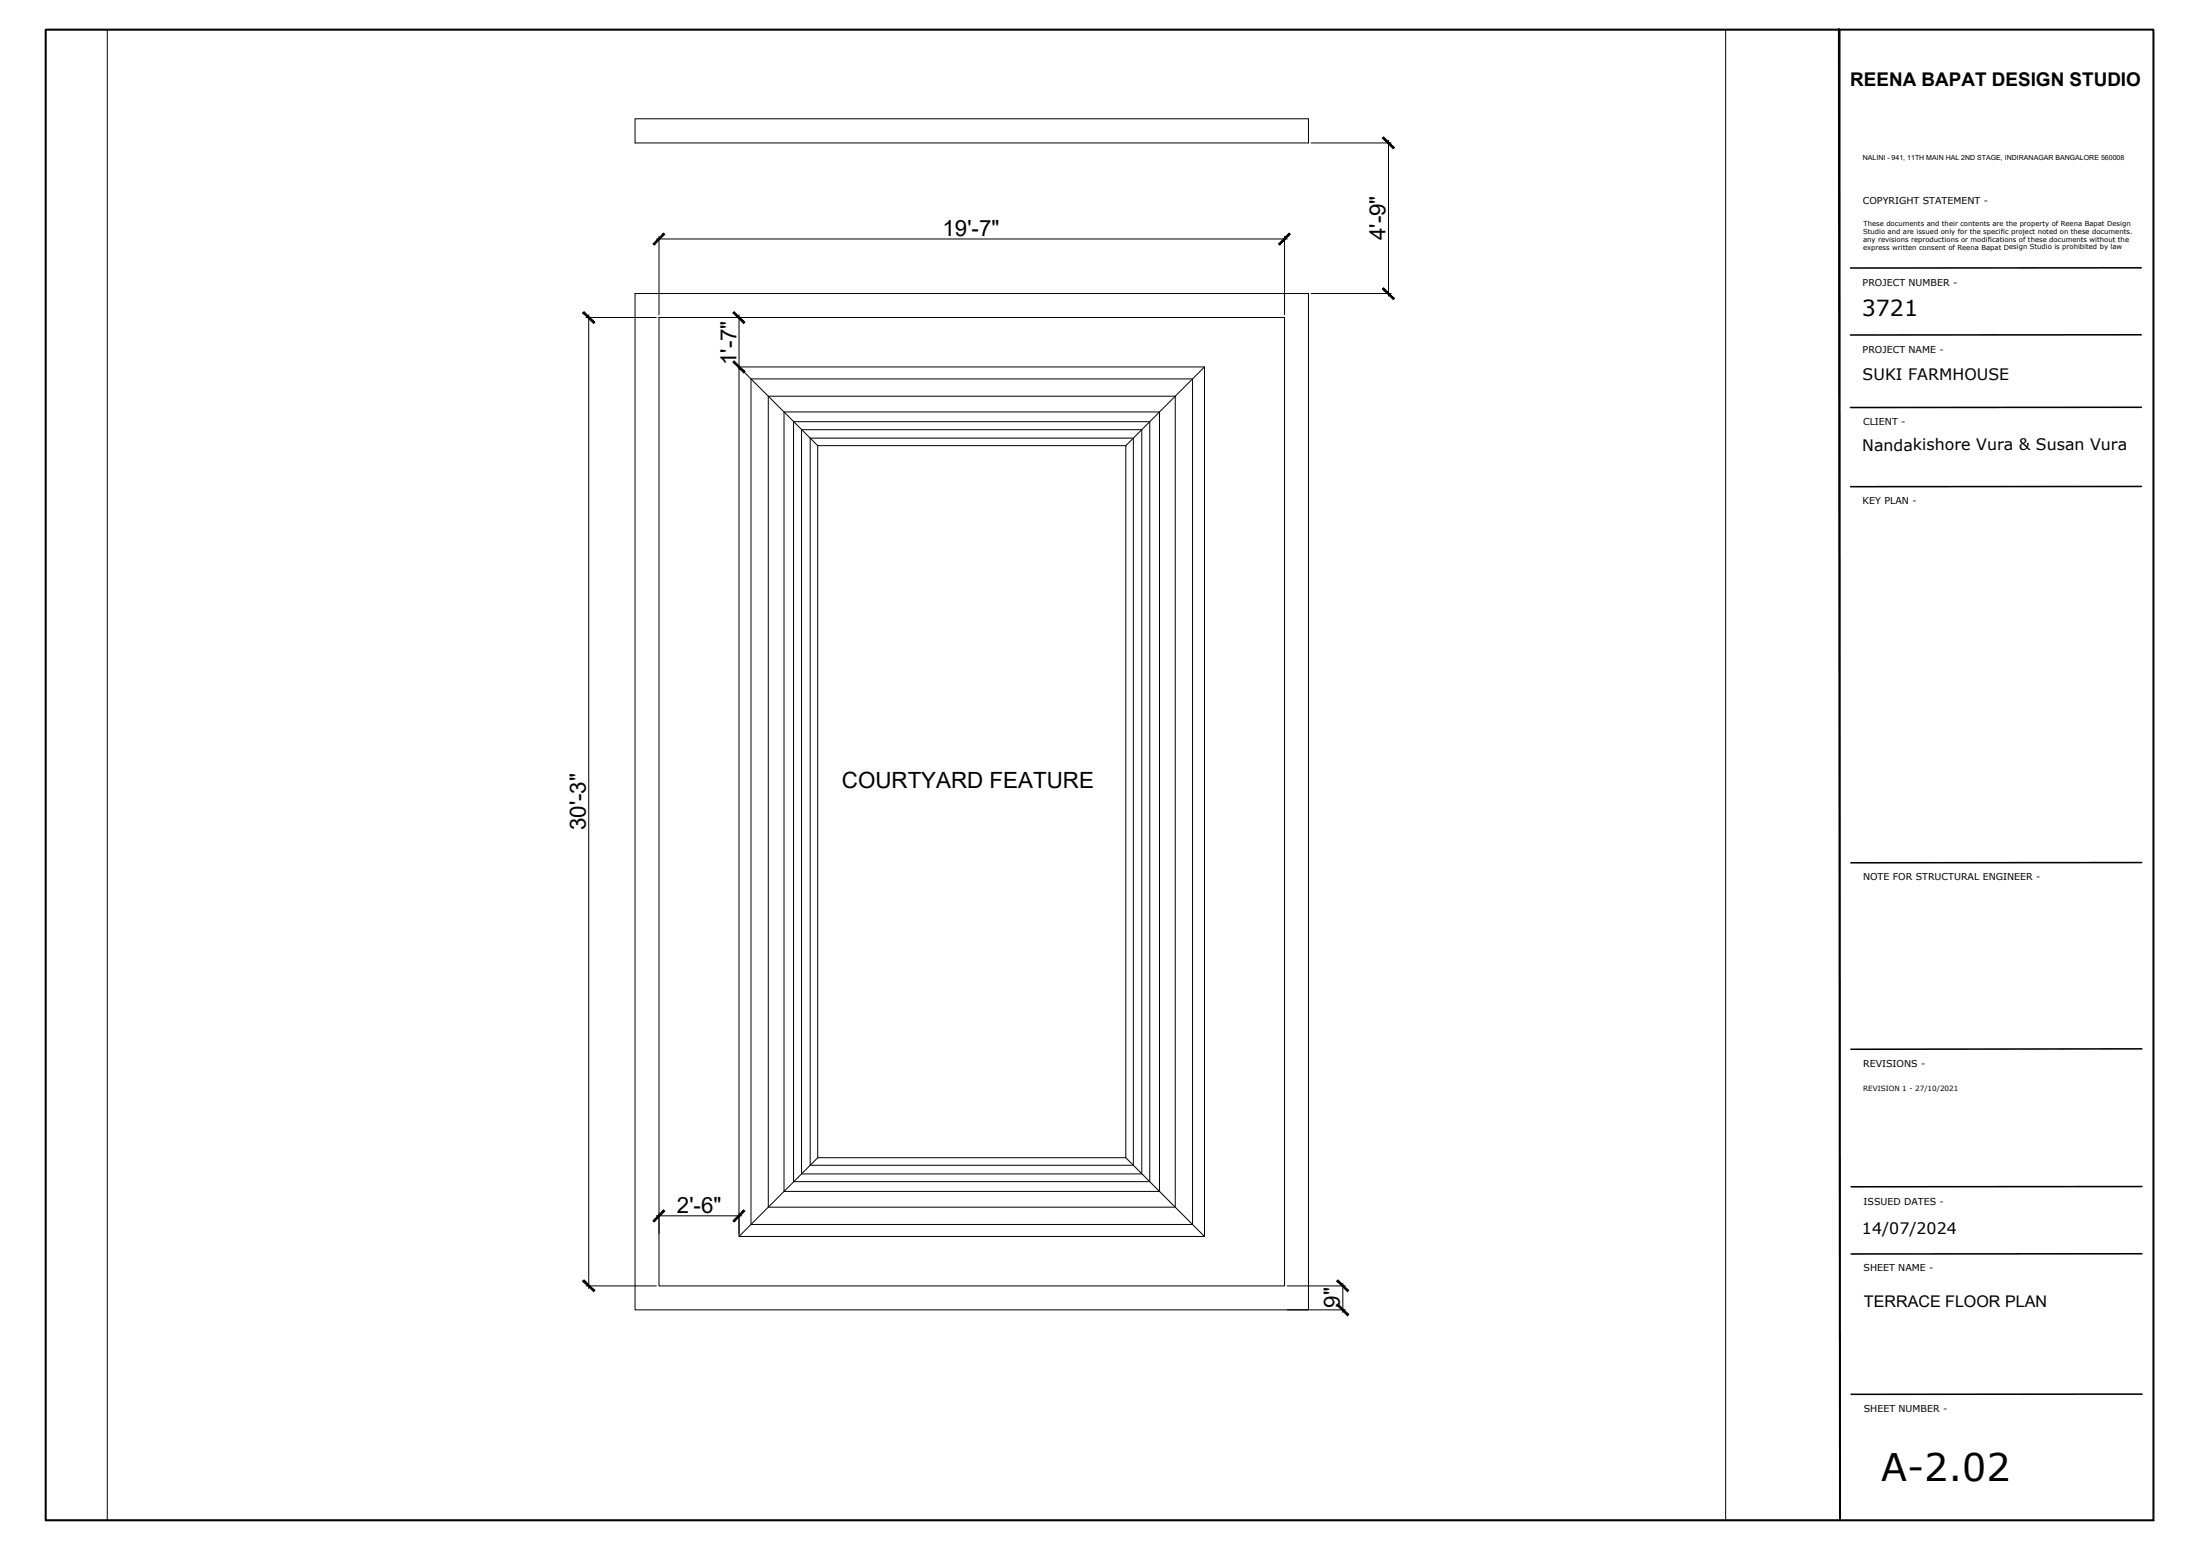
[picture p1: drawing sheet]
<svg xmlns="http://www.w3.org/2000/svg" width="420mm" height="297mm" viewBox="0 0 420 297" stroke-linecap="round" stroke-linejoin="round" font-family="sans-serif">
<!-- layer: A-FLOR-09 -->
<path d="M141.1 70l15.1 15.1M143.4 72.3h84.4v161.5h-84.4zM146.7 75.6h77.8v154.8h-77.8zM149.7 78.6h71.7v148.8h-71.7zM230 70l-15 15.1M151.6 80.5h68v145.1h-68zM153.1 82h65v142.1h-65zM154.7 83.6h61.8v138.8h-61.8zM156.2 85.1h58.8v135.9h-58.8zM156.2 221l-15.1 15M215 221l15 15" fill="none" stroke="#000" stroke-width=".19"/>
<!-- layer: A-WALL -02 -->
<path d="M121.3 22.7h128.6v4.6h-128.6zM121.3 56h128.6v194h-128.6zM125.9 60.6h119.4v184.9h-119.4zM141.1 70h88.9v166h-88.9z" fill="none" stroke="#000" stroke-width=".19"/>
<!-- layer: A-Hatch -->
<path d="M8.7 5.7h342.7v284.5h-342.7zM20.5 5.7v284.5M329.6 5.7v284.5" fill="none" stroke="#000" stroke-width=".19"/>
<!-- layer: A-DIMS -->
<g fill="none" stroke="#000" stroke-width=".19">
<path d="M250.4 27.3h15.3M265.2 26.8v29.7M125.3 45.6h120.5M125.9 45.1v15M245.3 45.1v15M250.4 56h15.3M111.9 60.6h13.4M112.4 60.1v185.9M141.1 60.1v10.5M125.3 232.1h16.3M125.9 231.6v3.9M141.1 231.6v3.9"/>
<path d="M111.9 245.5h13.4M245.8 245.5h11.2M245.8 250h11.2M256.5 245v5.6"/>
</g>
<!-- layer: 0 -->
<g fill="#000" stroke="#000" stroke-width=".19">
<path d="M264 26.4l2.1 2 .2-.2zM264 26.4l.2-.3 2.1 2.1z"/>
<path d="M126.7 44.5l-1.8 2.3 2.1-2.1zM126.7 44.5l-1.8 2.3-.2-.2z"/>
<path d="M244.2 46.6l.2 .2 1.8-2.3zM246.2 44.5l.2 .2-2 2.1z"/>
<path d="M264.2 54.9l-.2 .2 2.3 1.9zM264 55.1l2.3 1.9-.2 .2z"/>
<path d="M111.3 59.7l2.1 2.1 .2-.3zM111.3 59.7l.2-.2 2.1 2z"/>
<path d="M140.2 68.9l-.2 .2 2.2 1.8zM140 69.1l2.2 1.8-.2 .3z"/>
<path d="M140 59.7l2 2.1 .2-.3zM140.2 59.5l2 2-2.2-1.8z"/>
<path d="M126.7 231l-1.8 2.2 2.1-2zM126.7 231l-1.8 2.2-.2-.2z"/>
<path d="M142 231l-2 2 .2 .2zM142 231l.2 .2-2 2z"/>
<path d="M111.3 244.5l2.3 1.9-2.1-2.1zM111.3 244.5l2.3 1.9-.2 .2z"/>
<path d="M255.5 248.9l-.2 .2 2.3 1.8zM255.3 249.1l2.3 1.8-.3 .3z"/>
<path d="M255.3 244.5l2 2.1 .3-.2zM255.5 244.3l2.1 2.1-2.3-1.9z"/>
</g>
<!-- layer: SHEET BOUNDARY -->
<path d="M8.7 5.7h402.6v284.5h-402.6zM351.2 5.5l.2 284.7" fill="none" stroke="#000" stroke-width=".38"/>
<path d="M408.9 51.1l-55.5 .1M408.9 63.9l-55.5 .1M409 77.8h-55.6M409 92.9h-55.6M409 164.7h-55.5M409.1 200.2l-55.6 .1M409.1 239.3l-55.6 .1M409.1 226.5l-55.6 .1M409.1 266.1l-55.6 .1" fill="none" stroke="#000" stroke-width=".3"/>
<text font-size="7.3" x="359.2" y="282.7">A-2.02</text>
<g font-size="4.3">
<text x="180" y="45.1">19'-7&quot;</text>
<text x="264.6" y="45.8" transform="rotate(-90 264.6 45.8)">4'-9&quot;</text>
<text x="140.6" y="69.7" transform="rotate(-90 140.6 69.7)">1'-7&quot;</text>
<text x="160.8" y="150.5">COURTYARD FEATURE</text>
<text x="111.9" y="158.5" transform="rotate(-90 111.9 158.5)">30'-3&quot;</text>
<text x="129.3" y="231.5">2'-6&quot;</text>
<text x="255.9" y="249.7" transform="rotate(-90 255.9 249.7)">9&quot;</text>
</g>
<text font-size="4.2" x="355.6" y="60.3">3721</text>
<text font-size="3.6" x="353.4" y="16.4">REENA BAPAT DESIGN STUDIO</text>
<text font-size="3.1" x="356" y="249.4">TERRACE FLOOR PLAN</text>
<g font-size="3">
<text x="355.7" y="72.6">SUKI FARMHOUSE</text>
<text x="355.6" y="86">Nandakishore Vura &amp; Susan Vura</text>
<text x="355.6" y="235.5">14/07/2024</text>
</g>
<g font-size="1.8">
<text x="355.8" y="39">COPYRIGHT STATEMENT -</text>
<text x="355.7" y="54.6">PROJECT NUMBER -</text>
<text x="355.7" y="67.3">PROJECT NAME -</text>
<text x="355.8" y="81.2">CLIENT -</text>
<text x="355.7" y="96.3">KEY PLAN -</text>
<text x="355.8" y="168">NOTE FOR STRUCTURAL ENGINEER -</text>
<text x="355.8" y="203.7">REVISIONS -</text>
<text x="355.9" y="229.9">ISSUED DATES -</text>
<text x="355.9" y="242.7">SHEET NAME -</text>
<text x="355.9" y="269.6">SHEET NUMBER -</text>
</g>
<text font-size="1.4" x="355.9" y="208.2">REVISION 1 - 27/10/2021</text>
<g font-size="1.3">
<text x="355.8" y="30.5">NALINI - 941, 11TH MAIN HAL 2ND STAGE, INDIRANAGAR BANGALORE 560008</text>
<text x="355.8" y="44.7">Studio and are issued only for the specific project noted on these documents.</text>
<text x="355.8" y="46.2">any revisions reproductions or modifications of these documents without the</text>
<text x="355.8" y="47.7">express written consent of Reena Bapat Design Studio is prohibited by law</text>
<text x="355.9" y="43.2">These documents and their contents are the property of Reena Bapat Design</text>
</g>
</svg>
